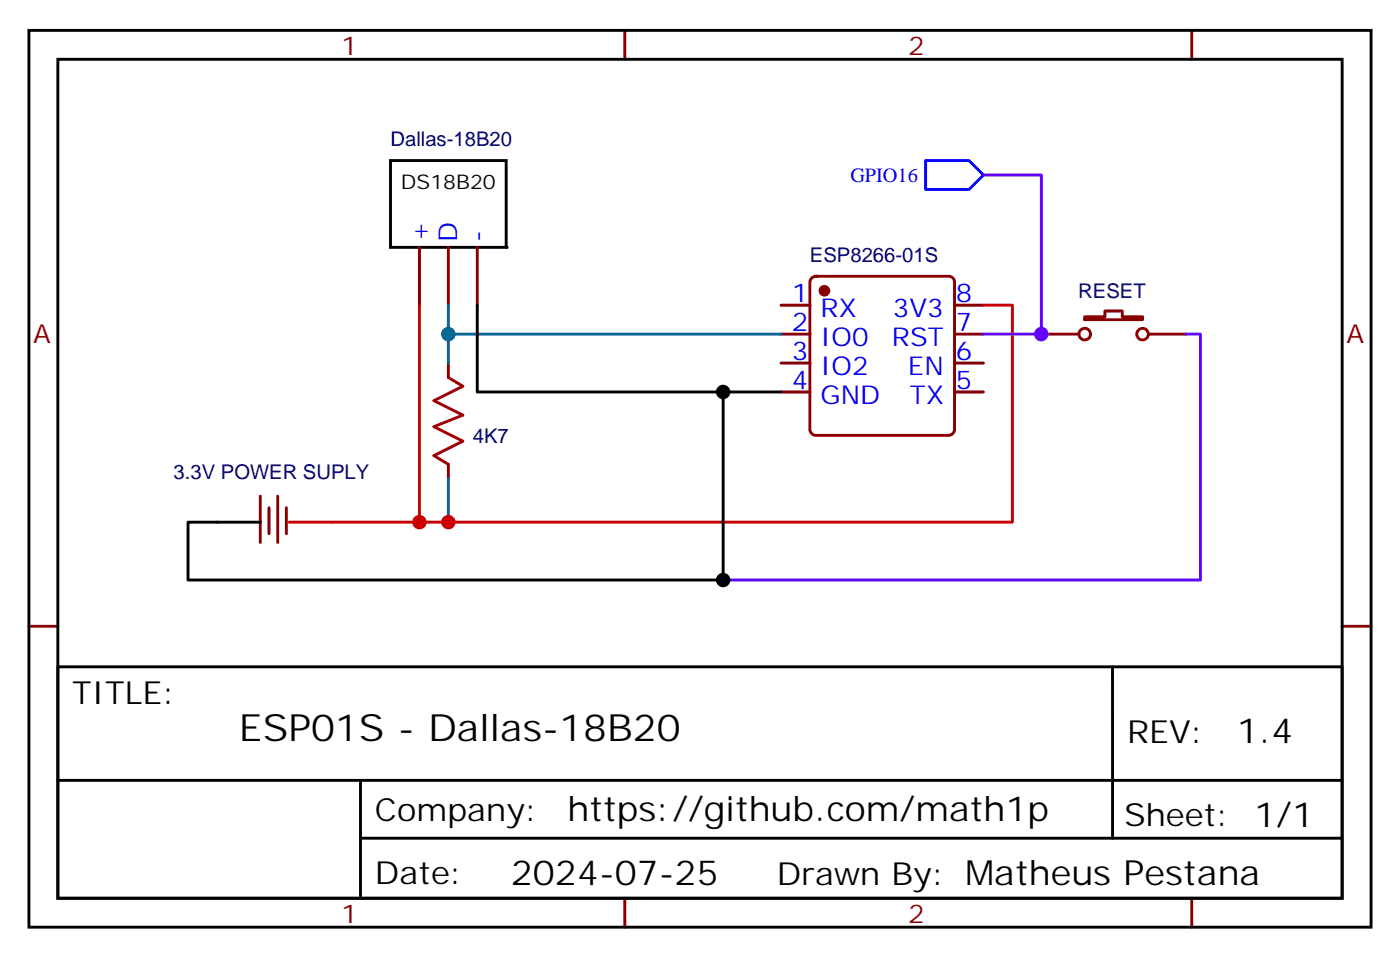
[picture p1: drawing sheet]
<svg xmlns="http://www.w3.org/2000/svg" width="171mm" height="117mm" viewBox="0 0 171 117" stroke-linecap="round" stroke-linejoin="round" font-family="sans-serif">
<g fill="none" stroke="#870000" stroke-width=".35">
<path d="M76.2 3.7v3.5M145.3 3.7v3.5M51.2 30.2v7M54.7 30.2v7M58.2 30.2v7M95.2 37.2h3.6M99 33.9l.5-.2h16.2a.71 .71 0 0 1 .7 .7v18a.76 .76 0 0 1-.7 .7h-16.2a.76 .76 0 0 1-.7-.7v-18zM116.4 37.2h3.5M132.3 38.6h2.5v-.7h2.1v.7h2.4v.4h-7zM54.7 44.3v1.7M54.7 56.6v1.8M95.2 40.7h3.6"/>
<path d="M95.2 44.3h3.6M95.2 47.8h3.6M116.4 40.7h3.5M116.4 44.3h3.5M116.4 47.8h3.5M127 40.7h4.6M140.1 40.7h4.5M3.5 76.4h3.6M31.7 60.5v5.6M32.8 61.9v3.2M33.9 60.5v5.6M34.9 61.9v3.2"/>
<path d="M163.7 76.4h3.5M76.2 109.5v3.6M145.3 109.5v3.6"/>
<circle cx="132.3" cy="40.7" r=".71"/>
<circle cx="139.3" cy="40.7" r=".71"/>
</g>
<path d="M3.5 3.7h163.7v109.4h-163.7zM7.1 7.2h156.6v102.3h-156.6zM47.6 19.6h14.1v10.6h-14.1zM58.2 37.2v10.6h37M88.2 47.8v22.9h-65.3v-7h8.8M7.1 81.3h156.6v28.2h-156.6zM7.1 95.2h156.5M44 95.2v14.1M135.7 81.3v20.9M44 102.2h119.6" fill="none" stroke="#000" stroke-width=".35"/>
<path d="M54.7 46l1.7 1.1-3.5 1.8 3.5 1.7-3.5 1.4 3.5 1.8-3.5 1.8 1.8 1" fill="none" stroke="#a10000" stroke-width=".35"/>
<circle cx="61.7" cy="30.2" r=".18" fill="#000"/>
<circle cx="100.5" cy="35.5" r=".53" fill="#870000" stroke="#870000" stroke-width=".35"/>
<path d="M51.2 37.2v26.5h-15.9M119.9 37.2h3.6v26.5h-72.3" fill="none" stroke="#c00" stroke-width=".35"/>
<path d="M112.9 19.6h5.3l1.7 1.7-1.7 1.8h-5.3z" fill="none" stroke="#00f" stroke-width=".35"/>
<path d="M54.7 37.2v3.5h40.5M54.7 58.4v5.3M54.7 40.7v3.6" fill="none" stroke="#069" stroke-width=".35"/>
<path d="M119.9 21.3h7.1v19.4h-7.1M144.6 40.7h1.8v30h-58.2" fill="none" stroke="#60f" stroke-width=".35"/>
<circle cx="54.7" cy="63.7" r=".88" fill="#c00"/>
<circle cx="54.7" cy="40.7" r=".88" fill="#066"/>
<g fill="#000">
<circle cx="88.2" cy="47.8" r=".88"/>
<circle cx="88.2" cy="70.7" r=".88"/>
</g>
<circle cx="127" cy="40.7" r=".88" fill="#60f"/>
<circle cx="51.2" cy="63.7" r=".88" fill="#c00"/>
<text font-size="4.6" x="29.1" y="90.3">ESP01S - Dallas-18B20</text>
<g font-size="4.2">
<text x="150.9" y="90.6">1.4</text>
<text x="69.2" y="100.1">https://github.com/math1p</text>
<text x="62.3" y="107.9">2024-07-25</text>
</g>
<g font-size="3.9">
<text x="8.8" y="85.9">TITLE:</text>
<text x="137.4" y="90.6">REV:</text>
<text x="45.7" y="100.1">Company:</text>
<text x="137.1" y="100.7">Sheet: 1/1</text>
<text x="45.7" y="107.8">Date:</text>
<text x="94.8" y="107.9">Drawn By: Matheus Pestana</text>
</g>
<g font-size="3.2" fill="#800">
<text x="41.6" y="6.7">1</text>
<text x="110.8" y="6.7">2</text>
<text x="4.1" y="41.8">A</text>
<text x="164.2" y="41.8">A</text>
<text x="41.6" y="112.5">1</text>
<text x="110.8" y="112.5">2</text>
</g>
<g font-size="3.2" fill="#00f">
<text x="52.2" y="29.5" transform="rotate(-90 52.2 29.5)">+</text>
<text x="55.7" y="29.5" transform="rotate(-90 55.7 29.5)">D</text>
<text x="59.3" y="29.5" transform="rotate(-90 59.3 29.5)">-</text>
<text x="96.6" y="36.9">1</text>
<text x="96.6" y="40.4">2</text>
<text x="100.1" y="38.6">RX</text>
<text x="108.9" y="38.6">3V3</text>
<text x="116.6" y="40.4">7</text>
<text x="116.6" y="36.9">8</text>
<text x="96.6" y="43.9">3</text>
<text x="96.6" y="47.4">4</text>
<text x="100.1" y="42.2">IO0</text>
<text x="100.1" y="45.7">IO2</text>
<text x="108.8" y="42.2">RST</text>
<text x="110.7" y="45.7">EN</text>
<text x="116.6" y="47.4">5</text>
<text x="116.6" y="43.9">6</text>
<text x="100.1" y="49.2">GND</text>
<text x="111" y="49.2">TX</text>
</g>
<g font-size="2.5" fill="#000080">
<text x="47.6" y="17.8">Dallas-18B20</text>
<text x="98.8" y="31.9">ESP8266-01S</text>
<text x="131.5" y="36.3">RESET</text>
<text x="57.7" y="54">4K7</text>
<text x="21.2" y="58.4">3.3V POWER SUPLY</text>
</g>
<text font-size="2.5" x="48.9" y="23.1">DS18B20</text>
<text font-size="2.5" fill="#00f" x="103.7" y="22.2">GPIO16</text>
</svg>
